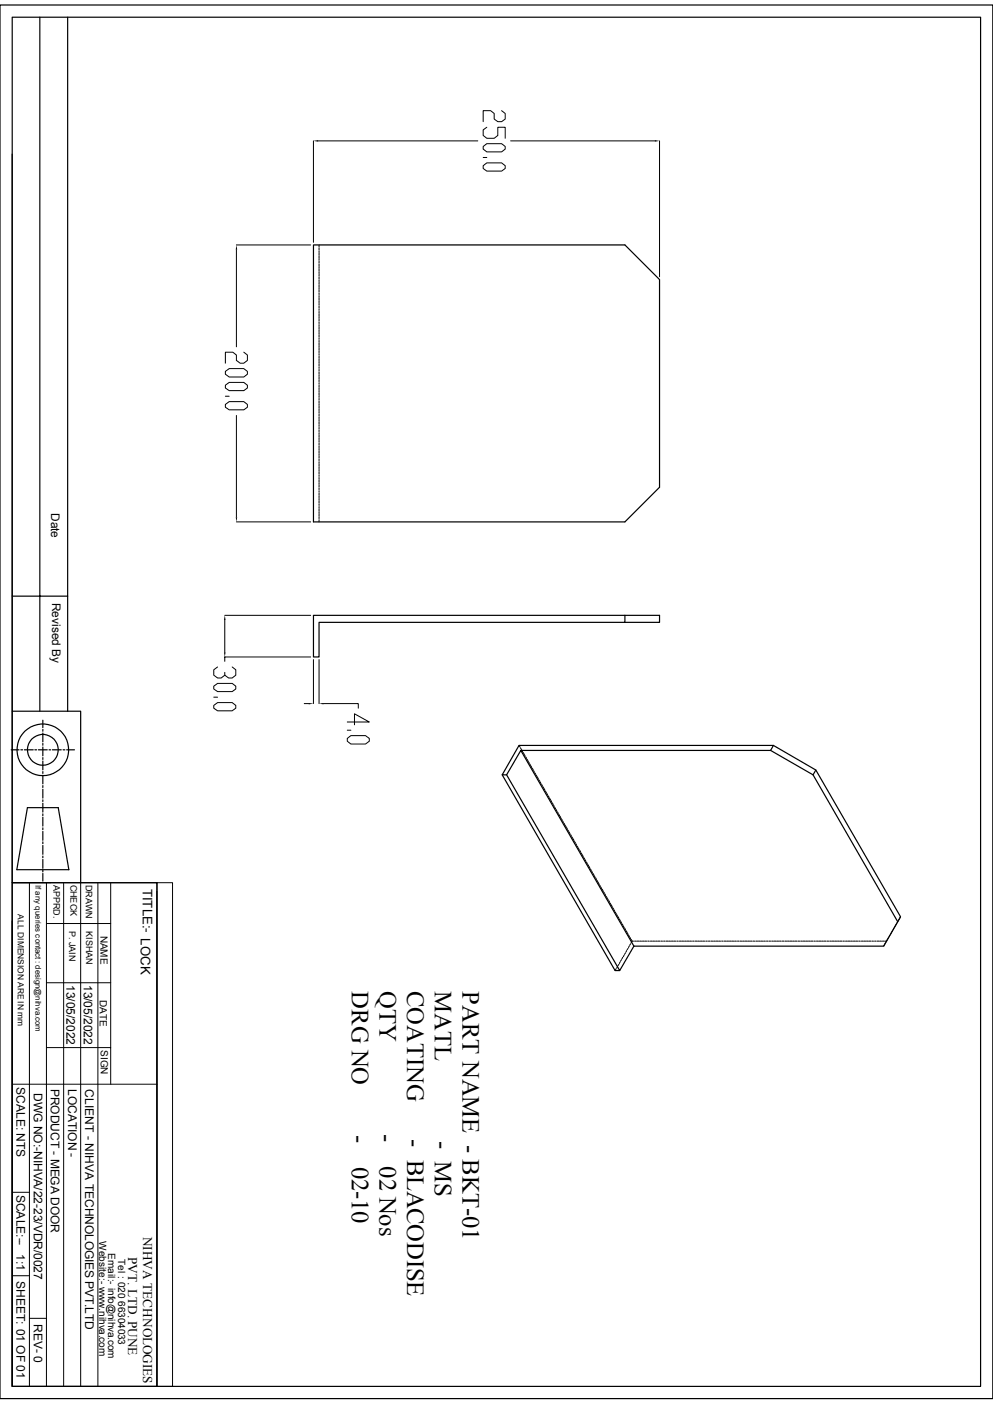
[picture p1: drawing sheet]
<svg xmlns="http://www.w3.org/2000/svg" width="210mm" height="297mm" viewBox="0 0 210 297" stroke-linecap="round" stroke-linejoin="round" font-family="sans-serif">
<g fill="none" stroke="#000" stroke-width=".25">
<path d="M0 1.1h210v294.8h-210zM2.6 3.6h204.8v289.7h-204.8zM8.4 3.6v146.9M14.3 3.6v146.9M2.6 32.6v117.9h14.5v36.2M66.3 51.8h65.9l7.3 7.3v44l-7.3 7.3h-65.9zM2.6 126.1h11.7M66.3 130.2h65.9v1.5h-64.7v7.3h-1.2zM132.2 130.2h7.3v1.5h-7.3M2.4 158.6h1.6M2.6 150.5v36.2M4.4 158.6h.4"/>
<path d="M5.2 158.6h1.8M7.4 158.6h.3M8.1 158.6h1.9M9.1 152.4v1.5M9.1 154.3v.4M9.1 155.1v1.8M9.1 157.3v.3M9.1 158v1.9M10.4 158.6h.3M11.1 158.6h1.9M13.3 158.6h.4M14.1 158.6h1.6"/>
<path d="M110.2 158.8l-3.1 5.1h-.9l3.6-6.2h53.8l-.6 1.1h-52.8l23.9 41.4M163 158.7l9 5.2 17.9 31.1-3 5.2h-52.8M163.6 157.7l9 5.2-.6 1M5.8 170.9h6.5l2.3 13.1h-11zM9.1 160.3v.4M9.1 161v1.9M9.1 163.2v.4M9.1 164v1.8M9.1 166.2v.4M9.1 167v1.8M9.1 169.2v.3M9.1 169.9v1.9"/>
<path d="M9.1 172.2v.4M9.1 172.9v1.9M9.1 175.1v.4M9.1 175.9v1.9M9.1 178.1v.4M9.1 178.9v1.8M106.2 163.9l23.9 41.4h1M107.1 163.9l24 41.4 3-5.1M172.6 162.9l17.9 31-.6 1.1M2.6 186.7h30.6v106.6h-30.6zM2.6 194.8v98.5M9.1 184.8v1.6"/>
<path d="M9.1 181.1v.3M9.1 181.8v1.9M9.1 184.1v.3"/>
<circle cx="9.1" cy="158.6" r="5.5"/>
<circle cx="9.1" cy="158.6" r="3.3"/>
</g>
<g fill="none" stroke="#000" stroke-width=".21">
<path d="M66.3 29.8v21.5M67.3 29.8h33.7M102.2 33.3h.8M102.2 31l.8-.6h3.1l.7 .6v.5l-.7 .6h-3.1l-.8-.6zM102.2 35.1l.8-.6h3.1l.7 .6v.5l-.7 .6h-3.1l-.8-.6zM103 26.9l-.8 .6v1.2l.8 .6h1.5l.8-.6v-1.8h1.5v2.4M106.1 23.4l.7 .6v1.2l-.7 .5h-.8l-.8-.5v-1.2l-.7-.6h-1.6v2.3M108 29.8h30.5M139.5 29.8v28.7M50 51.8h15.7M50 52.8v20.6M67.5 51.8v.5"/>
<path d="M67.5 52.5v.3M67.5 53v.4M67.5 53.6v.4M67.5 54.1v.4M67.5 54.7v.4M67.5 55.3v.3M67.5 55.8v.4M67.5 56.4v.4M67.5 56.9v.4M67.5 57.5v.4M67.5 58v.4M67.5 58.6v.4"/>
<path d="M67.5 59.2v.4M67.5 59.7v.4M47.7 78.6l.8-.6h3.1l.7 .6v.6l-.7 .6h-3.1l-.8-.6zM51.6 74.5l.7 .6v1.1l-.7 .6h-.8l-.8-.6v-1.1l-.8-.6h-1.5v2.3M67.5 60.3v.4M67.5 60.8v.4M67.5 61.4v.4M67.5 62v.3M67.5 62.5v.4M67.5 63.1v.4M67.5 63.6v.4M67.5 64.2v.4"/>
<path d="M67.5 64.8v.3M67.5 65.3v.4M67.5 65.9v.4M67.5 66.4v.4M67.5 67v.4M67.5 67.5v.4M67.5 68.1v.4M67.5 68.7v.3M67.5 69.2v.4M67.5 69.8v.3M67.5 70.3v.4M67.5 70.9v.3"/>
<path d="M67.5 71.5v.3M67.5 72v.4M67.5 72.6v.3M67.5 73.1v.4M67.5 73.7v.3M67.5 74.2v.4M67.5 74.8v.3M67.5 75.4v.3M67.5 75.9v.4M67.5 76.5v.3M67.5 77v.4M67.5 77.6v.3"/>
<path d="M67.5 78.1v.4M67.5 78.7v.4M67.5 79.2v.4M67.5 79.8v.4M47.7 81.5l.8-.6h3.1l.7 .6v.6l-.7 .5h-3.1l-.8-.5zM47.7 85.6l.8-.6h3.1l.7 .6v.5l-.7 .6h-3.1l-.8-.6zM47.7 83.8h.8M50 87.9v21.5M67.5 80.3v.4M67.5 80.9v.4M67.5 81.5v.4M67.5 82v.4"/>
<path d="M67.5 82.6v.4M67.5 83.1v.4M67.5 83.7v.4M67.5 84.3v.3M67.5 84.8v.4M67.5 85.4v.4M67.5 85.9v.4M67.5 86.5v.4M67.5 87v.4M67.5 87.6v.4M67.5 88.2v.4M67.5 88.7v.4"/>
<path d="M67.5 89.3v.4M67.5 89.8v.4M67.5 90.4v.4M67.5 91v.3M67.5 91.5v.4M67.5 92.1v.4M67.5 92.6v.4M67.5 93.2v.4M67.5 93.8v.3M67.5 94.3v.4M67.5 94.9v.4M67.5 95.4v.4"/>
<path d="M67.5 96v.4M67.5 96.5v.4M67.5 97.1v.4M67.5 97.7v.3M67.5 98.2v.4M67.5 98.8v.3M67.5 99.3v.4M67.5 99.9v.3M50 110.4h15.7M67.5 109.9v.5M67.5 100.5v.3M67.5 101v.4"/>
<path d="M67.5 101.6v.3M67.5 102.1v.4M67.5 102.7v.3M67.5 103.3v.3M67.5 103.8v.3M67.5 104.4v.3M67.5 104.9v.4M67.5 105.5v.3M67.5 106v.4M67.5 106.6v.3M67.5 107.1v.4M67.5 107.7v.4"/>
<path d="M67.5 108.2v.4M67.5 108.8v.4M67.5 109.3v.4M47.5 130.2h18.2M47.5 131.1v6.9M65.7 139h-18.2v.9M66.3 139.5v9.3M67.5 139.5v9.3M45.2 147.5h.8M45.2 145.2l.8-.6h3.1l.8 .6v.6l-.8 .5h-3.1l-.8-.5zM45.2 149.2l.8-.6h3.1l.8 .6v.6l-.8 .6h-3.1l-.8-.6zM46 141.1l-.8 .6v1.1l.8 .6h.8l.7-.6"/>
<path d="M49.1 141.1l.8 .6v1.1l-.8 .6h-.8l-.8-.6v-.6M64.3 148.8h1M68.4 148.8h7.4v1M73.4 152.7h4.7l-3.1-1.7v2.3M73.4 154.5h.8M73.4 156.2l.8-.6h3.1l.8 .6v.6l-.8 .6h-3.1l-.8-.6zM109.8 157.7l.2 .3M110.1 158.2l.2 .3M110.4 158.7l.1 .3M110.6 159.2l.2 .3M110.9 159.6l.2 .4M111.2 160.1l.2 .3"/>
<path d="M111.5 160.6l.2 .4M111.8 161.1l.1 .3M112 161.6l.2 .3M112.3 162.1l.2 .3M112.6 162.6l.2 .3M112.9 163l.1 .4M113.2 163.5l.1 .3M113.4 164l.2 .3M113.7 164.5l.2 .3M114 165l.2 .3M114.3 165.4l.1 .4M114.6 165.9l.1 .3"/>
<path d="M114.8 166.4l.2 .4M115.1 166.9l.2 .3M115.4 167.4l.2 .3M115.7 167.9l.1 .3M116 168.4l.1 .3M116.2 168.8l.2 .4M116.5 169.3l.2 .3M116.8 169.8l.2 .3M117.1 170.3l.1 .3M117.3 170.8l.2 .3M117.6 171.2l.2 .4M117.9 171.7l.2 .3"/>
<path d="M118.2 172.2l.2 .4M118.4 172.7l.2 .3M118.7 173.2l.2 .3M119 173.7l.2 .3M119.3 174.2l.2 .3M119.5 174.6l.3 .4M119.8 175.1l.2 .3M120.1 175.6l.2 .3M120.4 176.1l.2 .3M120.7 176.6l.2 .3M120.9 177l.3 .4M121.2 177.5l.2 .3"/>
<path d="M121.5 178l.2 .3M121.8 178.5l.2 .3M122 179l.3 .3M122.3 179.5l.2 .3M122.6 179.9l.2 .4M2.6 186.7h30.6M6.2 186.7v106.6M9.8 195.4h13.6M9.8 186.7v106.6M13.5 186.7v106.6M17.1 186.7v106.6M20.7 186.7v106.6"/>
<path d="M23.4 186.7v42.7M33.2 186.7h3.3v106.6h-3.3zM33.2 188.6v104.7M122.9 180.4l.2 .4M123.2 180.9l.2 .3M123.4 181.4l.3 .3M123.7 181.9l.2 .3M124 182.4l.2 .3M124.3 182.8l.2 .4M124.6 183.3l.2 .3M124.8 183.8l.3 .3M125.1 184.3l.2 .3"/>
<path d="M125.4 184.8l.2 .3M125.7 185.3l.2 .3M126 185.7l.2 .4M126.2 186.2l.2 .3M126.5 186.7l.2 .3M126.8 187.2l.2 .3M127.1 187.7l.2 .3M127.4 188.1l.2 .4M127.6 188.6l.2 .3M127.9 189.1l.2 .3M128.2 189.6l.2 .3M128.5 190.1l.2 .3"/>
<path d="M128.8 190.5l.1 .4M129 191.1l.2 .3M129.3 191.5l.2 .4M129.6 192l.2 .3M129.9 192.5l.1 .3M130.1 193l.2 .3M130.4 193.5l.2 .3M130.7 193.9l.2 .4M131 194.4l.2 .3M131.3 194.9l.1 .3M131.5 195.4l.2 .3M131.8 195.9l.2 .3"/>
<path d="M132.1 196.3l.2 .4M132.4 196.8l.2 .3M132.7 197.3l.1 .4M132.9 197.8l.2 .3M133.2 198.3l.2 .3M133.4 199.6l-.2 .3M133.5 198.8l.2 .3M134 199.1h-.3l-.2 .4M134.2 199.1h.4M134.7 199.1h.4M135.3 199.1h.4M135.8 199.1h.4"/>
<path d="M136.4 199.1h.4M137 199.1h.3M137.5 199.1h.4M138.1 199.1h.4M138.6 199.1h.4M139.2 199.1h.4M139.8 199.1h.3M140.3 199.1h.4M140.9 199.1h.4M141.4 199.1h.4M142 199.1h.4M142.5 199.1h.4"/>
<path d="M143.1 199.1h.4M143.7 199.1h.4M144.2 199.1h.4M144.8 199.1h.4M145.3 199.1h.4M145.9 199.1h.4M146.5 199.1h.3M147 199.1h.4M147.6 199.1h.4M148.1 199.1h.4M148.7 199.1h.4M149.3 199.1h.3"/>
<path d="M149.8 199.1h.4M150.4 199.1h.3M150.9 199.1h.4M151.5 199.1h.3M152 199.1h.4M152.6 199.1h.4M153.2 199.1h.3M153.7 199.1h.4M154.3 199.1h.3M154.8 199.1h.4M155.4 199.1h.3M156 199.1h.3"/>
<path d="M156.5 199.1h.4M157.1 199.1h.3M157.6 199.1h.4M158.2 199.1h.3M158.7 199.1h.4M159.3 199.1h.3M159.9 199.1h.3M160.4 199.1h.4M161 199.1h.3M161.5 199.1h.4M162.1 199.1h.3M162.6 199.1h.4"/>
<path d="M163.2 199.1h.4M163.7 199.1h.4M164.3 199.1h.4M164.8 199.1h.4M165.4 199.1h.4M166 199.1h.4M166.5 199.1h.4M167.1 199.1h.4M167.6 199.1h.4M168.2 199.1h.4M168.8 199.1h.3M169.3 199.1h.4"/>
<path d="M169.9 199.1h.4M170.4 199.1h.4M171 199.1h.4M171.5 199.1h.4M172.1 199.1h.4M172.7 199.1h.4M173.2 199.1h.4M173.8 199.1h.4M174.3 199.1h.4M174.9 199.1h.4M175.5 199.1h.4M176 199.1h.4"/>
<path d="M176.6 199.1h.4M177.1 199.1h.4M177.7 199.1h.4M178.3 199.1h.3M178.8 199.1h.4M179.4 199.1h.3M179.9 199.1h.4M180.5 199.1h.3M181 199.1h.4M181.6 199.1h.3M182.2 199.1h.3M182.7 199.1h.4"/>
<path d="M183.3 199.1h.3M183.8 199.1h.4M184.4 199.1h.3M185 199.1h.3M185.5 199.1h.4M186.1 199.1h.3M186.6 199.1h.4M187 199.9l-.1 .3M187.2 199.1h.3M187.3 199.5l-.2 .3M187.7 198.8l-.3 .5M188 198.3l-.3 .3"/>
<path d="M188.2 197.8l-.2 .3M188.5 197.3l-.2 .4M188.8 196.9l-.2 .2M189.1 196.3l-.2 .4M189.4 195.9l-.3 .3M189.6 195.4l-.2 .3M189.9 194.9l-.2 .3M190.2 194.4l-.2 .3M190.5 193.9l-.2 .4M9.8 207.9h13.6M130.3 204.9l-.2 .4M130.6 204.5l-.2 .3"/>
<path d="M130.9 204l-.2 .3M131.1 203.5l-.1 .3M131.4 203l-.2 .3M131.7 202.5l-.2 .4M132 202.1l-.2 .3M132.3 201.6l-.2 .3M132.5 201.1l-.1 .3M132.8 200.6l-.2 .3M133.1 200.1l-.2 .3M2.6 229.4h30.6M9.8 221.6h13.6M2.6 252.2h3.6"/>
<path d="M2.6 269.9h3.6M6.2 278.9h3.6"/>
</g>
<path d="M66.3 29.8l1-.2v.4zM138.5 29.6l1 .2-1 .2zM50 51.8l.2 1h-.3zM49.9 109.4h.3l-.2 1zM47.5 130.2l.2 .9h-.3zM47.4 138h.3l-.2 1zM65.3 148.7l1 .1-1 .2zM67.5 148.8l.9-.1v.3z" fill="#000"/>
<g font-size="5.2">
<text x="74.4" y="209.7" transform="rotate(90 74.4 209.7)">DRG NO</text>
<text x="80.3" y="209.6" transform="rotate(90 80.3 209.6)">QTY</text>
<text x="86.1" y="209.6" transform="rotate(90 86.1 209.6)">COATING</text>
<text x="91.9" y="209.7" transform="rotate(90 91.9 209.7)">MATL</text>
<text x="97.8" y="209.7" transform="rotate(90 97.8 209.7)">PART NAME - BKT-01</text>
<text x="80.3" y="240" transform="rotate(90 80.3 240)">-</text>
<text x="74.4" y="240" transform="rotate(90 74.4 240)">-</text>
<text x="86.1" y="241" transform="rotate(90 86.1 241)">- BLACODISE</text>
<text x="91.9" y="241.4" transform="rotate(90 91.9 241.4)">- MS</text>
<text x="74.4" y="246.8" transform="rotate(90 74.4 246.8)">02-10</text>
<text x="80.3" y="246.8" transform="rotate(90 80.3 246.8)">02 Nos</text>
</g>
<g font-size="2.8">
<text x="30.2" y="188" transform="rotate(90 30.2 188)">TITLE:- LOCK</text>
<text x="30.3" y="261.6" transform="rotate(90 30.3 261.6)">NIHVA TECHNOLOGIES</text>
<text x="27.1" y="265.9" transform="rotate(90 27.1 265.9)">PVT. LTD. PUNE</text>
</g>
<g font-size="2.5">
<text x="10.8" y="108.5" transform="rotate(90 10.8 108.5)">Date</text>
<text x="11" y="127.5" transform="rotate(90 11 127.5)">Revised By</text>
<text x="14.1" y="208.4" transform="rotate(90 14.1 208.4)">13/05/2022</text>
<text x="17.7" y="208.3" transform="rotate(90 17.7 208.3)">13/05/2022</text>
<text x="3.5" y="230" transform="rotate(90 3.5 230)">SCALE: NTS</text>
<text x="7.2" y="231.2" transform="rotate(90 7.2 231.2)">DWG NO:-NIHVA/22-23/VDR/0027</text>
<text x="10.8" y="230.3" transform="rotate(90 10.8 230.3)">PRODUCT - MEGA DOOR</text>
<text x="14.4" y="230.3" transform="rotate(90 14.4 230.3)">LOCATION -</text>
<text x="18" y="230.4" transform="rotate(90 18 230.4)">CLIENT - NIHVA TECHNOLOGIES PVT.LTD</text>
<text x="3.5" y="252.7" transform="rotate(90 3.5 252.7)">SCALE:--</text>
<text x="3.5" y="265.3" transform="rotate(90 3.5 265.3)">1:1</text>
<text x="3.5" y="271" transform="rotate(90 3.5 271)">SHEET: 01 OF 01</text>
<text x="7.2" y="280" transform="rotate(90 7.2 280)">REV- 0</text>
</g>
<g font-size="2.1">
<text x="21.3" y="197.9" transform="rotate(90 21.3 197.9)">NAME</text>
<text x="21.1" y="211.5" transform="rotate(90 21.1 211.5)">DATE</text>
<text x="21.3" y="222.1" transform="rotate(90 21.3 222.1)">SIGN</text>
<text x="21" y="262.6" transform="rotate(90 21 262.6)">Website:- www.nihva.com</text>
<text x="22.9" y="265" transform="rotate(90 22.9 265)">Email:- info@nihva.com</text>
<text x="25" y="266.3" transform="rotate(90 25 266.3)">Tel : 020 66304033</text>
</g>
<g font-size="1.9">
<text x="11.3" y="187.2" transform="rotate(90 11.3 187.2)">APPRD.</text>
<text x="14.9" y="187.1" transform="rotate(90 14.9 187.1)">CHECK</text>
<text x="18.1" y="187.2" transform="rotate(90 18.1 187.2)">DRAWN</text>
<text x="14.6" y="196.9" transform="rotate(90 14.6 196.9)">P. JAIN</text>
<text x="18.2" y="197" transform="rotate(90 18.2 197)">KISHAN</text>
</g>
<text font-size="1.8" x="3.8" y="193.4" transform="rotate(90 3.8 193.4)">ALL DIMENSION ARE IN mm</text>
<text font-size="1.7" x="7.5" y="187.2" transform="rotate(90 7.5 187.2)">If any queries contact : design@nihva.com</text>
</svg>
